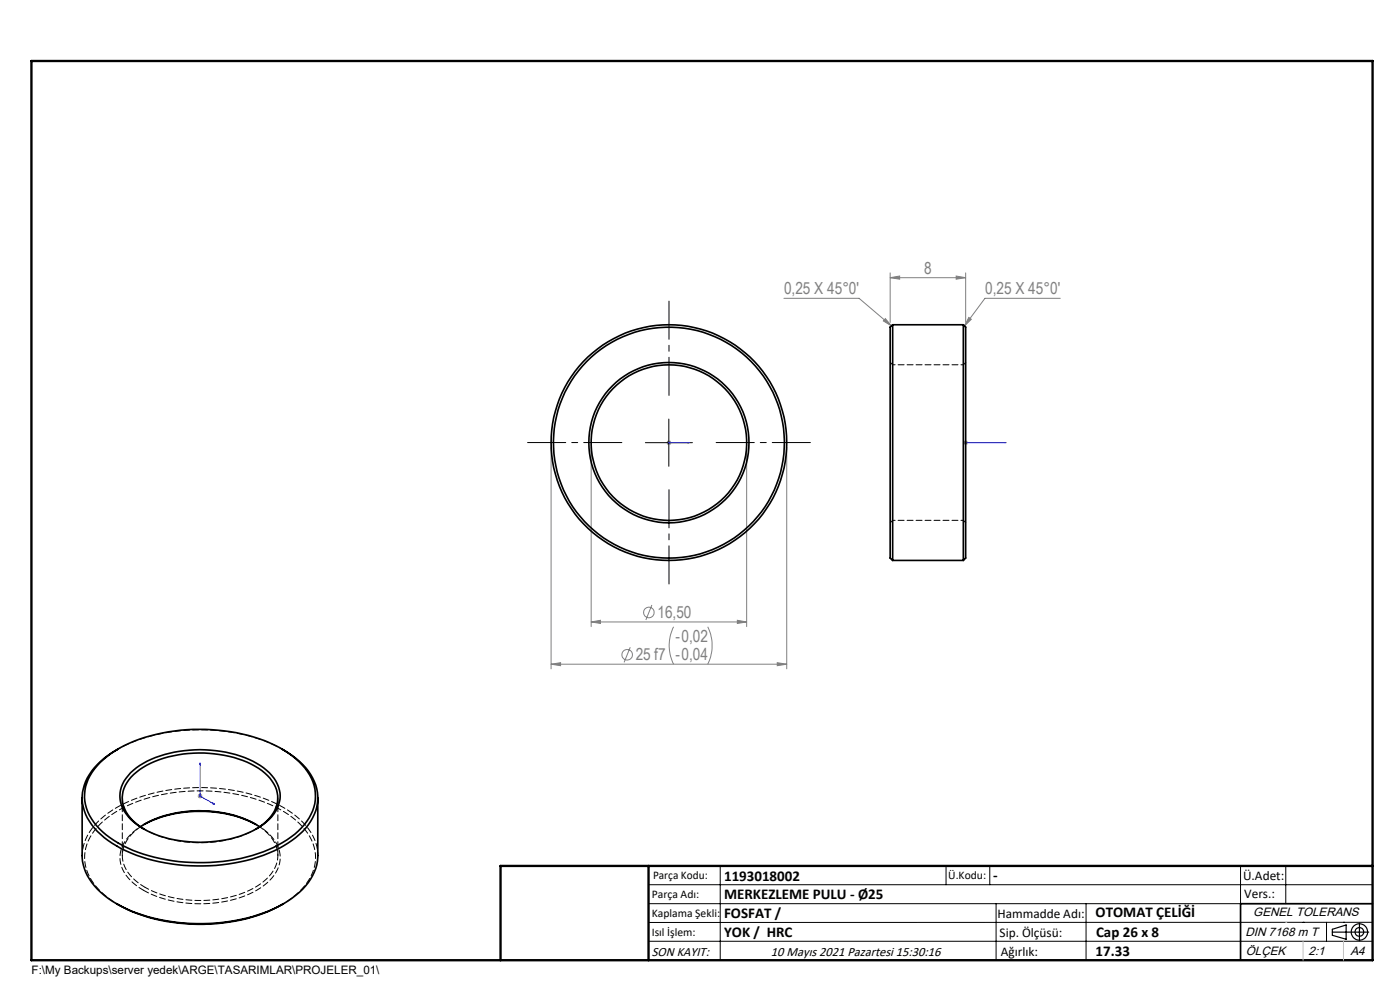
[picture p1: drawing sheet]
<svg xmlns="http://www.w3.org/2000/svg" width="297mm" height="210mm" viewBox="0 0 297 210" stroke-linecap="round" stroke-linejoin="round" font-family="sans-serif">
<g fill="none" stroke="#808080" stroke-width=".21">
<path d="M188.8 58.9l2.1-.3v.6zM188.8 57.9v10.5M188.8 58.9h16.1M202.8 58.6l2.1 .3-2.1 .3zM204.9 57.9v10.5M166.3 63.3h15.9l6.9 5.8M187.8 67.6l1.3 1.5-1.7-1zM205.5 67.3l.6 .4-1.5 1.4zM224.9 63.3h-15.9l-4.4 5.8M116.9 94.9v47M125.4 94.9v38M141.4 93.9h1"/>
<path d="M141.5 93.5l.8 .8M141.9 93.4v1M142.3 93.5l-.8 .8M158.4 94.9v38M166.9 94.9v47M204.4 93.9h1M204.5 93.5l.7 .8M204.9 93.4v1M205.2 93.5l-.7 .8M125.4 131.9l2-.3v.6zM125.4 131.9h33M133.7 137.3l-1.3 3.2"/>
<path d="M138.3 128.3l-1.3 3.2M142.9 133a8.7 8.7 0 0 0 0 7.9M150.1 133a9 9 0 0 1 0 7.9M156.4 131.6l2 .3-2 .3zM116.9 140.9l2-.3v.6zM116.9 140.9h50M164.9 140.6l2 .3-2 .3zM41.9 168.9h1M42.1 168.5l.7 .7M42.4 168.3v1.1M42.8 168.5l-.7 .7"/>
<circle cx="133" cy="138.9" r="1.12"/>
<circle cx="137.7" cy="129.9" r="1.12"/>
</g>
<g fill="none" stroke="#000" stroke-width=".25">
<path d="M282.6 197.7h7.8M282.6 197.1l3-.9v3l-3-.8zM288.4 195.8v3.8M106.2 203.7h185"/>
<circle cx="288.4" cy="197.7" r="1.74"/>
<circle cx="288.4" cy="197.7" r=".93"/>
</g>
<path d="M141.8 93.9h.2zM141.9 93.9h.1M141.9 93.9h4.3M146.2 93.9h-.4h.4M204.8 93.9h.2zM204.9 93.9h.1M204.9 93.9h8.5M213.4 93.9h-.4h.4M42.4 161.8l.1 .4h-.1zM42.4 161.8v7.1l3.1 1.7M45.2 170.3l.3 .3-.3-.1z" fill="none" stroke="#00f" stroke-width=".21"/>
<path d="M131.9 93.9h-20M141.9 83.9v-20M151.9 93.9h20M141.9 103.9v20" fill="none" stroke="#000" stroke-width=".21" stroke-dasharray="15.2 1.3 1.3 1.3" stroke-dashoffset="7.1"/>
<g fill="none" stroke="#000" stroke-width=".21">
<path d="M136.9 93.9h10M141.9 88.9v10M137.6 187.7h153.6M137.6 191.7h153.6M137.6 199.7h153.6M152.8 183.7v20M200.7 183.7v4M210 183.7v4M211.3 191.7v12M230.4 191.7v12M263.2 183.7v20M272.8 183.7v8"/>
<path d="M276.4 195.6h.1M281.4 195.6v4.1M285 195.6h.1M291.2 195.6l-153.6 .1"/>
</g>
<path d="M291.2 191.7h-28v12" fill="none" stroke="#000" stroke-width=".35"/>
<path d="M6.7 12.9h284.5v190.8h-284.5zM137.6 183.7v20M291.2 183.7h-185v20" fill="none" stroke="#000" stroke-width=".5"/>
<path d="M276.4 199.7v4M285 199.7v4" fill="none" stroke="#c0c0c0" stroke-width=".21"/>
<path d="M272.8 195.6h.1" fill="none" stroke="#c0c0c0" stroke-width=".25"/>
<g fill="#00f">
<path d="M145.8 93.9h.4zM141.8 93.9h.2z"/>
<path d="M204.8 93.9h.2zM213 93.9h.4zM45.2 170.3l.3 .3-.3-.1zM42.4 161.8l.1 .4h-.1z"/>
</g>
<path d="M125.4 131.9l2-.3v.6zM156.4 131.6l2 .3-2 .3zM116.9 140.9l2-.3v.6zM164.9 140.6l2 .3-2 .3zM188.8 58.9l2.1-.3v.6zM202.8 58.6l2.1 .3-2.1 .3zM205.5 67.3l.6 .4-1.5 1.4zM187.8 67.6l1.3 1.5-1.7-1z" fill="#808080"/>
<g fill="none" stroke="#000" stroke-width=".35">
<path d="M189.4 68.9v50M189.4 68.9l-.6 .5v49l.6 .5M189.4 68.9h15M204.4 68.9v50M204.4 68.9l.5 .5v49l-.5 .5M189.4 118.9h15M25.1 158.8a14.9 14.9 0 0 0-7.2 7.7 9.7 9.7 0 0 0 3.5 10.5 29.3 29.3 0 0 0 16.3 6.4 38.1 38.1 0 0 0 22.4-4 13.6 13.6 0 0 0 7.1-8.2 9.8 9.8 0 0 0-3.7-9.7l-1.6-1.3-2.1-1.4M17.4 169.3v12.2a11 11 0 0 0 4.7 8.4l2.7 1.8M21.2 161.7a26.9 26.9 0 0 1 14.5-6.5 38.9 38.9 0 0 1 23.6 3.4 14.4 14.4 0 0 1 7.3 8 9.5 9.5 0 0 1-3.3 9.7 29.2 29.2 0 0 1-17.4 6.5 37.2 37.2 0 0 1-20.8-4 13.1 13.1 0 0 1-7.1-8.9 9.8 9.8 0 0 1 3.2-8.2zM27.7 163.9a20.7 20.7 0 0 1 13.6-4.8 22.7 22.7 0 0 1 15.3 4.3 6.5 6.5 0 0 1 1.5 9.2 17.1 17.1 0 0 1-11.3 5.7 25.9 25.9 0 0 1-17.2-3 8.3 8.3 0 0 1-4.2-6.4 7 7 0 0 1 2.3-5zM29.8 175.4a25 25 0 0 1 18.8-2.7 19.7 19.7 0 0 1 6.5 2.7M30.6 175.9a8.1 8.1 0 0 1-4.7-6.8 8 8 0 0 1 4.5-6.3 25.4 25.4 0 0 1 24.5 .2 7.5 7.5 0 0 1 4 7.1 8.6 8.6 0 0 1-4.6 5.8"/>
<path d="M30.6 174.9a26.8 26.8 0 0 1 23.7 0M67.4 169.3v12.2a11.3 11.3 0 0 1-5.5 9.1 35.4 35.4 0 0 1-21.5 5.3 35.8 35.8 0 0 1-15.6-4.2M24.8 191.7a37.5 37.5 0 0 0 25 3.7 31.3 31.3 0 0 0 10.3-3.7"/>
<circle cx="141.9" cy="93.9" r="24.5"/>
<circle cx="141.9" cy="93.9" r="17"/>
<circle cx="141.9" cy="93.9" r="16.5"/>
<circle cx="141.9" cy="93.9" r="25"/>
</g>
<path d="M189.4 77.4l-.5-.5M204.9 76.9l-.5 .5M188.9 110.9l.5-.5M204.4 110.4l.5 .5M24.8 159a39.1 39.1 0 0 1 27.5-3 29.9 29.9 0 0 1 7.8 3M55.1 175.4a7.2 7.2 0 0 1 3.7 7.5 10.6 10.6 0 0 1-6.8 6.4 26.2 26.2 0 0 1-21.2-1.1" fill="none" stroke="#000" stroke-width=".21" stroke-dasharray="1.3 .6" stroke-dashoffset=".4"/>
<path d="M204.4 77.4h-15M189.4 110.4h15" fill="none" stroke="#000" stroke-width=".21" stroke-dasharray="1.3 .6" stroke-dashoffset=".8"/>
<path d="M67.4 181.5a11 11 0 0 0-4.6-8.4 32.7 32.7 0 0 0-19.7-6 34.9 34.9 0 0 0-20.1 5.3 11.6 11.6 0 0 0-5.6 9.1" fill="none" stroke="#000" stroke-width=".21" stroke-dasharray="1.3 .6" stroke-dashoffset=".5"/>
<path d="M30.6 175.9a25.7 25.7 0 0 0 23.7 0M25.1 191.9a13.1 13.1 0 0 1-7.1-8.9 10.1 10.1 0 0 1 4-8.9 30.4 30.4 0 0 1 17.6-6.2 35.4 35.4 0 0 1 21.5 4.8 11.6 11.6 0 0 1 5.8 9.3 11.2 11.2 0 0 1-5.1 8.6l-2 1.3" fill="none" stroke="#000" stroke-width=".21" stroke-dasharray="1.3 .6" stroke-dashoffset=".7"/>
<path d="M30.4 188.8a26.6 26.6 0 0 0 24.1 0 8.5 8.5 0 0 0 4.9-6.9 8.5 8.5 0 0 0-4.9-6.9l-.2-.1M30.8 188.2a8.2 8.2 0 0 1-4.9-6.9 7.8 7.8 0 0 1 3.9-5.9" fill="none" stroke="#000" stroke-width=".21" stroke-dasharray="1.3 .6" stroke-dashoffset=".1"/>
<path d="M25.9 169.2v12.3M30.6 174.9a9.1 9.1 0 0 0-5.1 6.4 7.8 7.8 0 0 0 4.2 7.1l.7 .4M58.9 181.5v-12.3" fill="none" stroke="#000" stroke-width=".21" stroke-dasharray="1.3 .6" stroke-dashoffset=".2"/>
<path d="M30.4 175.8l.4 .2M30.8 174.8l-.4 .2M54.1 176l.4-.2M54.5 175l-.4-.2" fill="none" stroke="#000" stroke-width=".21" stroke-dasharray="1.3 .6"/>
<g font-size="3.5" fill="#808080">
<text x="196.1" y="58.1">8</text>
<text x="166.3" y="62.5">0,25 X 45°0'</text>
<text x="209" y="62.5">0,25 X 45°0'</text>
<text x="139.5" y="131.1">16,50</text>
<text x="143.3" y="136.1">-0,02</text>
<text x="134.9" y="140.1">25 f7 -0,04</text>
</g>
<g font-size="3.2">
<text x="153.6" y="186.8">1193018002</text>
<text x="153.6" y="190.8">MERKEZLEME PULU - Ø25</text>
<text x="210.7" y="186.6">-</text>
<text x="153.6" y="194.8">FOSFAT /</text>
<text x="232.4" y="194.5">OTOMAT ÇELİĞİ</text>
<text x="153.6" y="198.8">YOK / HRC</text>
<text x="232.4" y="202.8">17.33</text>
<text x="232.5" y="198.8">Cap 26 x 8</text>
</g>
<g font-size="2.8">
<text x="263.7" y="186.7">Ü.Adet:</text>
<text x="263.9" y="190.5">Vers.:</text>
<text x="211.6" y="194.8">Hammadde Adı:</text>
<text x="138.3" y="202.8">SON KAYIT:</text>
<text x="163.6" y="202.8">10 Mayıs 2021 Pazartesi 15:30:16</text>
<text x="212.1" y="198.7">Sip. Ölçüsü:</text>
<text x="212.3" y="202.7">Ağırlık:</text>
</g>
<g font-size="2.6">
<text x="265.9" y="194.4">GENEL TOLERANS</text>
<text x="264.2" y="198.5">DIN 7168 m T</text>
<text x="264.3" y="202.6">ÖLÇEK</text>
<text x="277.6" y="202.6">2:1</text>
<text x="286.5" y="202.6">A4</text>
</g>
<g font-size="2.5">
<text x="138.3" y="190.5">Parça Adı:</text>
<text x="138.5" y="186.5">Parça Kodu:</text>
<text x="201.2" y="186.5">Ü.Kodu:</text>
<text x="138.3" y="194.5">Kaplama Şekli:</text>
<text x="138.3" y="198.6">Isıl İşlem:</text>
<text x="6.7" y="206.7">F:\My Backups\server yedek\ARGE\TASARIMLAR\PROJELER_01\</text>
</g>
</svg>
